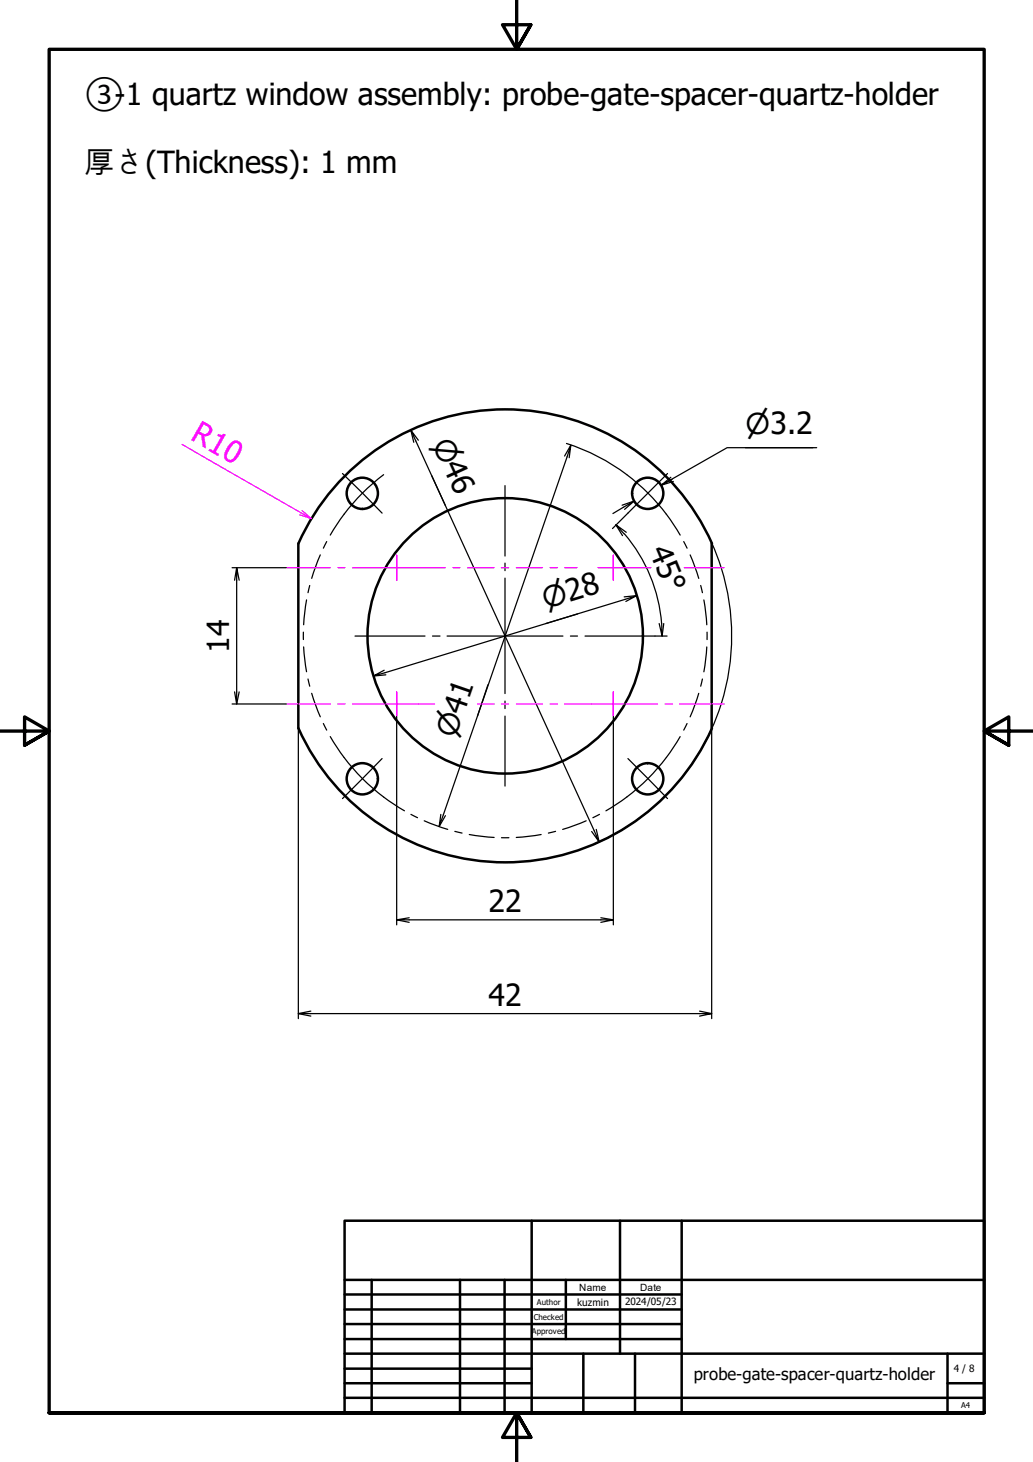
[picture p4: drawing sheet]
<svg xmlns="http://www.w3.org/2000/svg" width="210mm" height="297mm" viewBox="0 0 210 297" stroke-linecap="round" stroke-linejoin="round" font-family="sans-serif">
<!-- layer: Visible (ISO) -->
<g fill="none" stroke="#000" stroke-width=".51">
<path d="M60.6 110.4v37.5M144.6 110.4v37.5M144.7 110.4a46 46 0 0 0-42-27.2 46 46 0 0 0-42.1 27.2M60.6 148a46 46 0 0 0 42.1 27.2 46 46 0 0 0 42-27.2"/>
<circle cx="73.6" cy="100.2" r="3.2"/>
<circle cx="131.6" cy="100.2" r="3.2"/>
<circle cx="102.7" cy="129.2" r="28"/>
<circle cx="73.6" cy="158.2" r="3.2"/>
<circle cx="131.6" cy="158.2" r="3.2"/>
</g>
<!-- layer: Border (ISO) -->
<path d="M105 0v10l-2.9-5h5.8l-2.9 5 2.9-5M0 148.5h10l-5-2.8v5.7l5-2.9-5 2.9M210 148.5h-10l5-2.8v5.7l-5-2.9 5 2.9M10 287v-277h190v277h-190h190M107.9 292l-2.9-5 2.9 5h-5.8l2.9-5v10" fill="none" stroke="#000" stroke-width=".68"/>
<!-- layer: Title (ISO) -->
<g fill="none" stroke="#000" stroke-width=".51">
<path d="M70 248h130v39h-130zM108 248v39M126 248v27M138.5 248v39M70 275h130M70 263h68.5M70 266.1h68.5M70 269h68.5M70 272.1h68.5M70 278.1h38M70 260h130M75.5 260v27"/>
<path d="M93.5 260v27M102.5 260v27M115 260v12.1M118.5 275v12M129 275v12M192.5 275v12M70 281h38M70 284h130M192.5 281h7.5"/>
</g>
<!-- layer: Center Mark (ISO) -->
<g fill="none" stroke="#000" stroke-width=".25">
<path d="M69.6 96.2l8 8.1M102.6 98.7v14.3M135.6 96.2l-8 8.1M102.6 114.4v1.5M102.6 117.5v23.4M72.1 129.2h14.3M87.9 129.2h1.5M90.8 129.2h23.6M115.9 129.2h1.4M118.9 129.2h14.2M77.6 154.1l-8 8.1M102.6 142.4v1.6"/>
<path d="M102.6 145.5v14.2M127.6 154.1l8 8.1"/>
</g>
<!-- layer: Centerline (ISO) -->
<g fill="none" stroke="#000" stroke-width=".25">
<path d="M78 96.4a41 41 0 0 0-10.9 12.3M127.4 96.4a41 41 0 0 1 10.8 12.3M62.9 119l-.3 1.4M65.1 112.7l-1.8 4.8M66.4 110l-.7 1.4M138.9 110l.7 1.4M140.2 112.7l1.8 4.8M142.4 119l.3 1.4M61.6 128.4v1.5M61.7 131.4l.6 5.1M62.3 121.9l-.6 5M62.6 138l.3 1.4"/>
<path d="M142.7 138l-.3 1.4M143 121.9l.6 5M143.6 131.4l-.6 5.1M143.7 128.4v1.5M63.3 140.9l1.8 4.7M65.7 147l.7 1.3M67.1 149.7a41 41 0 0 0 15.1 15M138.2 149.7a41 41 0 0 1-15.1 15M139.6 147l-.7 1.3M142 140.9l-1.8 4.7M83.5 165.5l1.3 .6M86.2 166.8l4.8 1.7"/>
<path d="M92.4 168.9l1.5 .4M95.4 169.6l5 .5M101.9 170.2h1.5M110 169.6l-5.1 .5M112.9 168.9l-1.5 .4M119.1 166.8l-4.8 1.7M121.8 165.5l-1.3 .6"/>
</g>
<!-- layer: Dimension (ISO) -->
<g fill="none" stroke="#000" stroke-width=".25">
<path d="M83.5 87.4l.6 2.5M85 89.4l-1.5-2 38.3 83.7-1.6-2.2M87.7 96.6l2.8 6.1M115.1 90.1a41 41 0 0 1 12.3 6.3M115.7 93l.3-2.5-26.8 77.4 .4-2.4M116 90.5l-1.3 2.2M136.3 97l-1.9 1.6 2.2-1.2M151.5 91h13.7M165.9 91h-18.2l-13.3 7.6 2.4-.8M47.2 115.3h11M48.1 115.3l-.4 2.6M48.6 117.9l-.5-2.6v27.7l-.4-2.4"/>
<path d="M125.1 106.6l1.4 2.2M126.9 108.5a31.9 31.9 0 0 1 7.5 18.2M126.9 103.5l2-1.7-4.4 2.5M127.3 108.1l-2.2-1.5 1.7 1.9M127.6 104.3l-3.1 3.1M128.9 101.8l-2.5 .8M144.7 110.4l1.8 4.8M146.6 115.4a46 46 0 0 1 0 27.6M78.4 137.1l-2.5 .3M99.1 139.1l-2.1 6.4M117.3 124.7l-6.4 2M127.2 122.2l2.2-1.2-53.5 16.4 2.2-1.2"/>
<path d="M129.4 121l-2.6 .3M133.1 129.2h2.5M133.9 126.7l.6 2.5v-2.5M134.9 126.7l-.4 2.5M47.2 143h11M48.6 140.6l-.5 2.4M60.6 147.9v59.1M80.6 145.6v42.3M124.6 145.6v42.3M144.6 147.9v59.1M146.5 143.2a46 46 0 0 1-11.2 18.5M90.5 165.7l-1.3 2.2"/>
<path d="M121.2 168.5l.6 2.6M135.1 161.8a46 46 0 0 1-14.2 9.6M80.6 186.9l2.5 .5M83.1 186.5l-2.5 .4h44l-2.5 .5M122.1 186.5l2.5 .4M60.6 205.9l2.6 .5M63.2 205.4l-2.6 .5h84l-2.4 .5M142.2 205.4l2.4 .5"/>
</g>
<path d="M37 90.3l26.2 15.1-2.3-.8M61.4 103.7l1.8 1.7" fill="none" stroke="#f0f" stroke-width=".25"/>
<!-- layer: Center Mark (ISO) -->
<path d="M80.6 112.8v2.5v-2.5M80.6 117.9v-2.6v2.6M124.6 112.8v2.5v-2.5M124.6 117.9v-2.6v2.6M80.6 145.6v-2.6v2.6M80.6 140.6v2.4v-2.4M124.6 145.6v-2.6v2.6M124.6 140.6v2.4v-2.4" fill="none" stroke="#f0f" stroke-width=".25"/>
<!-- layer: Centerline (ISO) -->
<g fill="none" stroke="#f0f" stroke-width=".25">
<path d="M58.2 115.3h8.9M68.7 115.3h1.4M71.6 115.3h18.9M92 115.3h1.5M95 115.3h5.4M101.9 115.3h1.5M104.9 115.3h5.3M111.8 115.3h1.5M114.7 115.3h2.6M121.5 115.3h10.7M139 115.3h8.2M58.2 143h8.9"/>
<path d="M68.7 143h1.4M71.6 143h16.7M97 143h3.4M101.9 143h1.5M104.9 143h5.3M111.8 143h1.5M114.7 143h18.9M135.1 143h1.6M138.1 143h9.1"/>
</g>
<g font-size="6.2">
<text x="17.1" y="21.4">③-1 quartz window assembly: probe-gate-spacer-quartz-holder</text>
<text x="17.1" y="35.2">厚さ(Thickness): 1 mm</text>
<text x="131.8" y="111.9" transform="rotate(68 131.8 111.9)">45°</text>
<text x="46.6" y="132.6" transform="rotate(-90 46.6 132.6)">14</text>
<text x="99.2" y="185.4">22</text>
<text x="99.2" y="204.3">42</text>
</g>
<text font-size="6.2" fill="#f0f" x="38.5" y="89.3" transform="rotate(30 38.5 89.3)">R10</text>
<g font-size="5.8">
<text x="151.5" y="88.2">⌀3.2</text>
<text x="87.7" y="90.1" transform="rotate(66 87.7 90.1)">⌀46</text>
<text x="110.9" y="123.8" transform="rotate(-17 110.9 123.8)">⌀28</text>
<text x="92.5" y="150.2" transform="rotate(-71 92.5 150.2)">⌀41</text>
</g>
<text font-size="3.4" x="141" y="280.4">probe-gate-spacer-quartz-holder</text>
<g font-size="2">
<text x="117.7" y="262.2">Name</text>
<text x="130" y="262.2">Date</text>
<text x="117.3" y="265.3">kuzmin</text>
<text x="127" y="265.1">2024/05/23</text>
<text x="193.8" y="278.7">4 / 8</text>
</g>
<g font-size="1.6">
<text x="108.5" y="268.2">Checked</text>
<text x="109.1" y="265.1">Author</text>
<text x="108" y="271">Approved</text>
<text x="195.3" y="286.1">A4</text>
</g>
</svg>
